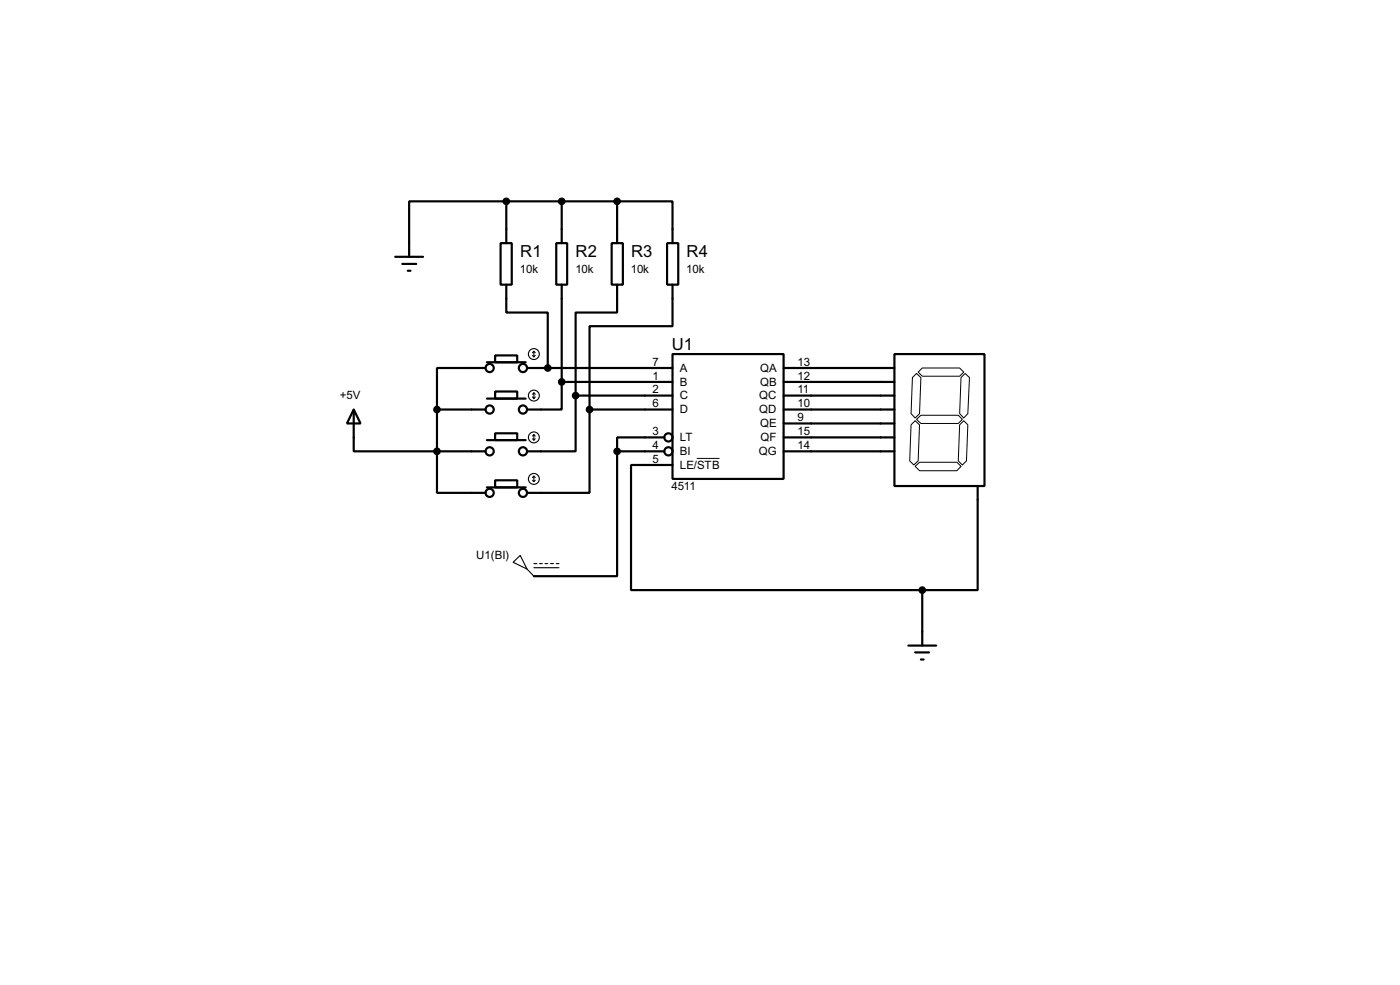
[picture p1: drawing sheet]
<svg xmlns="http://www.w3.org/2000/svg" width="256mm" height="180mm" viewBox="0 0 256 180" stroke-linecap="round" stroke-linejoin="round" font-family="sans-serif">
<g fill="none" stroke="#000" stroke-width=".4">
<path d="M92.8 36.9h-17.8v10.1M92.8 36.9h20.3M92.8 36.9v7.6M102.9 36.9v7.6M113.1 36.9h10.1v7.6M113.1 36.9v7.6M72.4 47h5.1M73.7 48.3h2.6M74.7 49.6h.5M91.7 44.5h2.1v7.6h-2.1zM92.8 52.1v5.1h7.6v10.2M101.9 44.5h2v7.6h-2z"/>
<path d="M102.9 52.1v17.8M112.1 44.5h2v7.6h-2zM113.1 52.1v5.1h-7.6v15.2M122.2 44.5h2.1v7.6h-2.1zM123.2 52.1v7.6h-15.2v15.3M64.8 75l1.3 2.5h-2.5zM64.8 75v7.6h15.3M80.1 75h8.9M80.1 75v7.6M89 67.4h-8.9v7.6M89.2 66.3h7.1M89.2 73h7.1"/>
<path d="M90.7 65.1h4.1v1.2h-4.1zM90.7 71.7h4.1v1.3h-4.1zM90.7 79.3h4.1v1.3h-4.1zM96.6 67.4h26.6M102.9 69.9v5.1h-6.3M102.9 69.9h20.3M105.5 72.4v10.2h-8.9M105.5 72.4h17.7M108 75v15.2h-11.4M108 75h15.2M123.2 64.8h20.4v22.9h-20.4zM143.6 67.4h20.3"/>
<path d="M143.6 69.9h20.3M143.6 72.4h20.3M143.6 75h20.3M143.6 77.5h20.3M163.9 64.8h16.5v24.2h-16.5zM80.1 82.6v7.6h8.9M80.1 82.6h8.9M89.2 80.6h7.1M89.2 89.2h7.1M90.7 87.9h4.1v1.3h-4.1zM113.1 82.6v22.9h-15.3M113.1 82.6h8.6"/>
<path d="M121.7 80.1h-8.6v2.5M123.2 85.1h-7.6v22.9h53.4M143.6 80.1h20.3M143.6 82.6h20.3M179.1 89v19h-10.1M166.4 118.2h5.1M167.7 119.4h2.5M169 108v10.2M168.7 120.7h.5"/>
<circle cx="89.7" cy="75" r=".75"/>
<circle cx="89.7" cy="67.4" r=".75"/>
<circle cx="95.8" cy="75" r=".75"/>
<circle cx="95.8" cy="67.4" r=".75"/>
<circle cx="89.7" cy="82.6" r=".75"/>
<circle cx="89.7" cy="90.2" r=".75"/>
<circle cx="95.8" cy="90.2" r=".75"/>
<circle cx="95.8" cy="82.6" r=".75"/>
<circle cx="122.4" cy="80.1" r=".75"/>
<circle cx="122.4" cy="82.6" r=".75"/>
</g>
<path d="M166.9 77.8l.8-.8 .8 .8-.3 6.6-.8 .7-.7-.7zM167.2 69.1l.7-.7 .8 .7-.2 6.6-.8 .8-.8-.8zM167.9 76.8l.8-.8h6.9l.7 .8-.7 .7h-6.9zM168.2 68.1l.8-.7h6.8l.8 .7-.8 .8h-6.8zM175.8 77.8l.8-.8 .7 .8-.2 6.6-.8 .7-.7-.7zM176.1 69.1l.7-.7 .8 .7-.3 6.6-.7 .8-.8-.8zM127.7 83.9h4.1M167.7 85.4l.8-.8h6.8l.8 .8-.8 .8h-6.8z" fill="none" stroke="#000" stroke-width=".18"/>
<g fill="none" stroke="#000" stroke-width=".2">
<path d="M97.6 65.1l.2 .2M97.6 72.7l.2 .3M97.8 64.3v1M97.8 71.9v1.1M97.8 79.6v1M97.8 64.3l-.2 .3M97.8 64.3l.3 .3M97.8 71.9l-.2 .3M97.8 71.9l.3 .3M97.8 79.6l-.2 .2M97.8 79.6l.3 .2M98.1 65.1l-.3 .2"/>
<path d="M98.1 72.7l-.3 .3M97.6 80.3l.2 .3M97.6 87.9l.2 .3M97.8 87.2v1M97.8 87.2l-.2 .2M97.8 87.2l.3 .2M98.1 80.3l-.3 .3M98.1 87.9l-.3 .3M94 102.9l1.3-1.2 1.3 2.5zM96.6 104.2l1.2 1.3M97.8 103.2h.6M97.8 103.9h4.6"/>
<path d="M98.9 103.2h.5M99.9 103.2h.5M100.9 103.2h.5M101.9 103.2h.5"/>
<circle cx="97.8" cy="64.8" r="1"/>
<circle cx="97.8" cy="72.4" r="1"/>
<circle cx="97.8" cy="87.7" r="1"/>
<circle cx="97.8" cy="80.1" r="1"/>
</g>
<g fill="#000" stroke="#000" stroke-width=".4">
<circle cx="92.7" cy="36.9" r=".5"/>
<circle cx="102.9" cy="36.9" r=".5"/>
<circle cx="113" cy="36.9" r=".5"/>
<circle cx="80" cy="75" r=".5"/>
<circle cx="100.3" cy="67.4" r=".5"/>
<circle cx="102.9" cy="69.9" r=".5"/>
<circle cx="105.4" cy="72.4" r=".5"/>
<circle cx="108" cy="75" r=".5"/>
<circle cx="80" cy="82.6" r=".5"/>
<circle cx="113" cy="82.6" r=".5"/>
<circle cx="168.9" cy="108" r=".5"/>
</g>
<g font-size="3.4">
<text x="95.3" y="47.1">R1</text>
<text x="105.5" y="47.1">R2</text>
<text x="115.6" y="47.1">R3</text>
<text x="125.8" y="47.1">R4</text>
<text x="123.1" y="64">U1</text>
</g>
<g font-size="2.4">
<text x="95.2" y="50">10k</text>
<text x="105.4" y="50">10k</text>
<text x="115.6" y="50">10k</text>
<text x="125.7" y="50">10k</text>
<text x="119.6" y="67">7</text>
<text x="119.6" y="69.5">1</text>
<text x="119.6" y="72">2</text>
<text x="124.5" y="68.1">A</text>
<text x="124.5" y="70.6">B</text>
<text x="139.2" y="68.1">QA</text>
<text x="139.2" y="70.6">QB</text>
<text x="146.1" y="67">13</text>
<text x="146.1" y="69.5">12</text>
<text x="146.1" y="72">11</text>
<text x="62.3" y="73.1">+5V</text>
<text x="119.6" y="74.6">6</text>
<text x="124.5" y="73.1">C</text>
<text x="124.5" y="75.7">D</text>
<text x="139.1" y="73.1">QC</text>
<text x="139.1" y="75.7">QD</text>
<text x="146.1" y="74.6">10</text>
<text x="146.1" y="77.1">9</text>
<text x="119.6" y="79.7">3</text>
<text x="119.6" y="82.2">4</text>
<text x="124.5" y="80.8">LT</text>
<text x="124.5" y="83.3">BI</text>
<text x="139" y="83.3">QG</text>
<text x="139.2" y="78.2">QE</text>
<text x="139.3" y="80.8">QF</text>
<text x="146.1" y="79.7">15</text>
<text x="146.1" y="82.2">14</text>
<text x="119.6" y="84.7">5</text>
<text x="123" y="89.8">4511</text>
<text x="124.5" y="85.8">LE/STB</text>
<text x="87.2" y="102.4">U1(BI)</text>
</g>
</svg>
